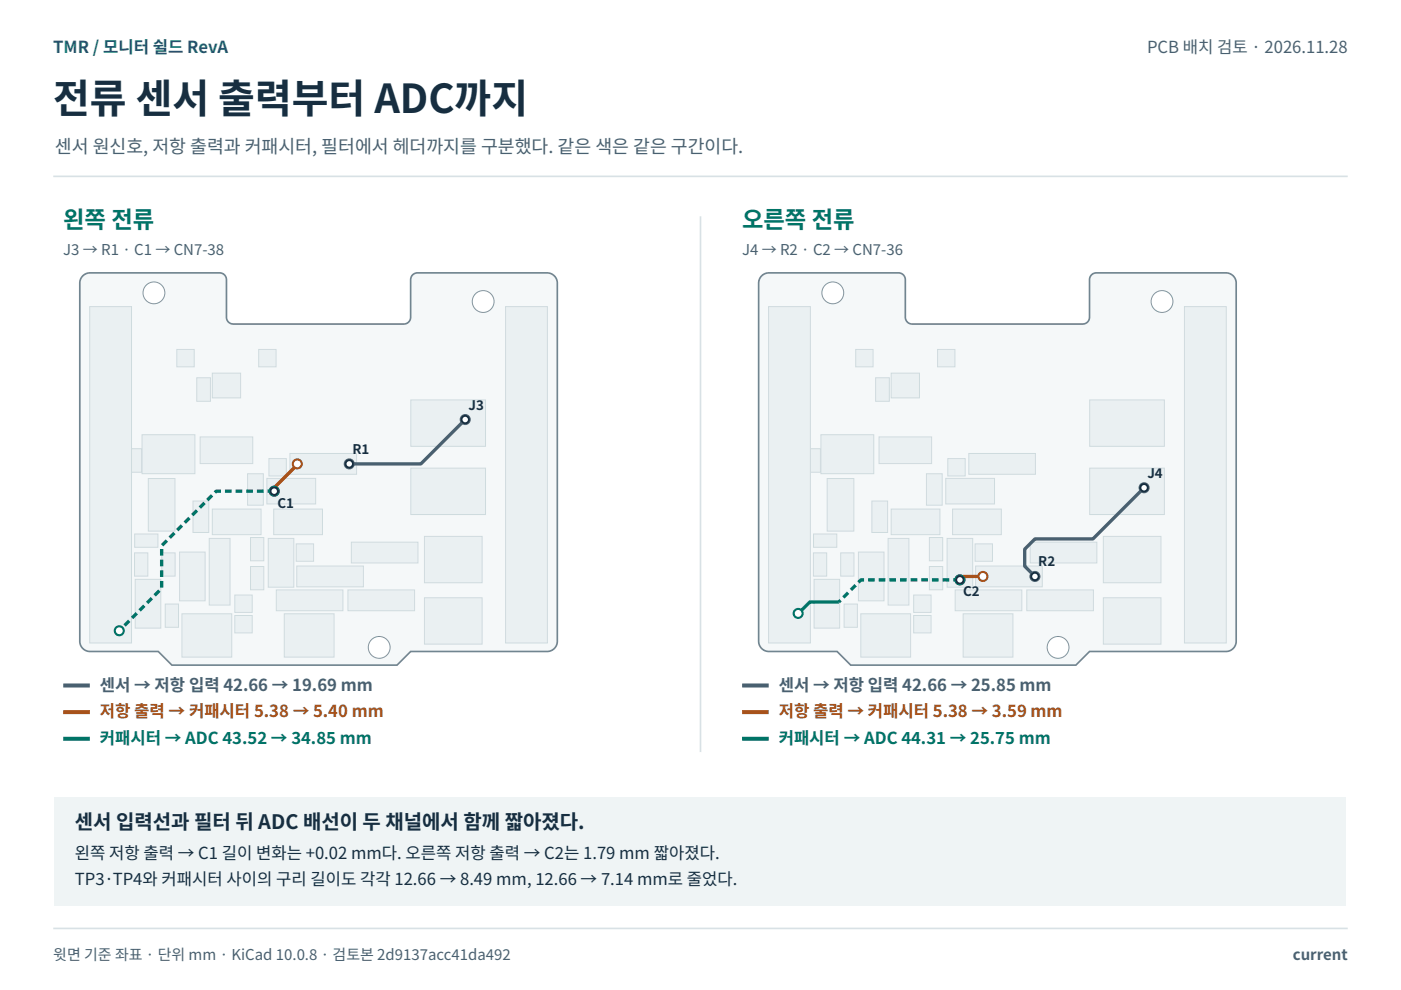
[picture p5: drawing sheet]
<svg xmlns="http://www.w3.org/2000/svg" width="297mm" height="210mm" viewBox="0 0 297 210" stroke-linecap="round" stroke-linejoin="round" font-family="sans-serif">
<path d="M11.3 37.4h274.5" fill="none" stroke="#d8e1e5" stroke-width=".35"/>
<path d="M17.4 58.6l.9-.6 .6-.1h27.7a1.44 1.44 0 0 1 1.4 1.4v8a1.43 1.43 0 0 0 1.5 1.4h36.1a1.44 1.44 0 0 0 1.5-1.4v-8a1.43 1.43 0 0 1 1.4-1.4h27.5a2.16 2.16 0 0 1 2.2 2.1v76a2.17 2.17 0 0 1-2.2 2.1h-28.9l-2.9 2.9h-47.8l-2.9-2.9h-14.4a2.17 2.17 0 0 1-2.2-2.1v-76l.2-.8z" fill="#f5f8f9" stroke="#718590" stroke-width=".35"/>
<path d="M41.7 80.1h2.9v5h-2.9z" fill="#eaf0f2" stroke="#d0dbdf" stroke-width=".21"/>
<circle cx="102.4" cy="63.9" r="2.31" fill="#fff" stroke="#8295a0" stroke-width=".21"/>
<g fill="#eaf0f2" stroke="#d0dbdf" stroke-width=".21">
<path d="M90 113.7h12.2v9.9h-12.2z"/>
<path d="M38.1 117h5.4v10.4h-5.4z"/>
<path d="M53.1 114h2.8v4.9h-2.8z"/>
<path d="M90 126.7h12.2v9.9h-12.2z"/>
<path d="M49.8 130.5h3.7v3.7h-3.7z"/>
<path d="M28.5 117.2h2.8v5h-2.8z"/>
<path d="M62.8 115.3h3.7v3.7h-3.7z"/>
<path d="M58 107.9h10.4v5.5h-10.4z"/>
<path d="M28.7 122.8h5.4v10.4h-5.4z"/>
<path d="M30.1 92.2h11.2v8.2h-11.2z"/>
<path d="M45 107.9h10.4v5.5h-10.4z"/>
<path d="M73.8 125.1h14.1v4.4h-14.1z"/>
<path d="M54.8 74.1h3.7v3.7h-3.7z"/>
<path d="M42.4 92.6h11.2v5.7h-11.2z"/>
<path d="M74.5 115h14.1v4.4h-14.1z"/>
<path d="M52.5 100.4h3.3v6.7h-3.3z"/>
<path d="M53.1 120.1h2.8v4.9h-2.8z"/>
<path d="M28.6 113.2h4.9v2.8h-4.9z"/>
<path d="M35 128.1h2.9v4.9h-2.9z"/>
<path d="M57 97.2h3.7v3.7h-3.7z"/>
<path d="M44.4 114.2h4.4v14.1h-4.4z"/>
<path d="M56.6 101.4h10.3v5.5h-10.3z"/>
<path d="M60.3 130.1h10.5v9.2h-10.5z"/>
<path d="M87.1 99.3h15.8v9.8h-15.8z"/>
<path d="M38.6 130.1h10.5v9.2h-10.5z"/>
<path d="M49.8 126.2h3.7v3.6h-3.7z"/>
<path d="M62.9 120h14.1v4.4h-14.1z"/>
<path d="M40.9 106.2h3.4v6.7h-3.4z"/>
</g>
<circle cx="80.4" cy="137.3" r="2.31" fill="#fff" stroke="#8295a0" stroke-width=".21"/>
<path d="M31.4 101.5h5.7v11.1h-5.7z" fill="#eaf0f2" stroke="#d0dbdf" stroke-width=".21"/>
<circle cx="32.6" cy="62.1" r="2.31" fill="#fff" stroke="#8295a0" stroke-width=".21"/>
<g fill="#eaf0f2" stroke="#d0dbdf" stroke-width=".21">
<path d="M34.3 117.2h2.8v5h-2.8z"/>
<path d="M45 79.1h6v5.3h-6z"/>
<path d="M58.6 125.1h14.1v4.4h-14.1z"/>
<path d="M56.9 114.2h5.4v10.3h-5.4z"/>
<path d="M61.5 96.1h14.1v4.5h-14.1z"/>
<path d="M37.5 74.1h3.7v3.7h-3.7z"/>
<path d="M87.1 84.8h15.8v9.8h-15.8z"/>
<path d="M27.1 95.1h2.9v5h-2.9z"/>
<path d="M107.2 65h8.9v71.3h-8.9z"/>
<path d="M19 65h8.9v71.3h-8.9z"/>
</g>
<path d="M98.6 89l-9.4 9.4h-15.2" fill="none" stroke="#496070" stroke-width=".71" stroke-linecap="butt"/>
<g fill="#fff" stroke="#496070" stroke-width=".44">
<circle cx="98.6" cy="89" r=".95"/>
<circle cx="74" cy="98.4" r=".95"/>
</g>
<path d="M63 98.4l-.5 .7-4.4 4.3v.7" fill="none" stroke="#a7521b" stroke-width=".71" stroke-linecap="butt"/>
<g fill="#fff" stroke="#a7521b" stroke-width=".44">
<circle cx="63" cy="98.4" r=".95"/>
<circle cx="58.1" cy="104.1" r=".95"/>
</g>
<path d="M58.1 104.1h-12.3l-11.5 11.6v9l-9 9" fill="none" stroke="#007466" stroke-width=".71" stroke-dasharray="1.4 .8" stroke-linecap="butt"/>
<g fill="#fff" stroke="#007466" stroke-width=".44">
<circle cx="58.1" cy="104.1" r=".95"/>
<circle cx="25.3" cy="133.7" r=".95"/>
</g>
<g fill="#fff" stroke="#172e40" stroke-width=".39">
<circle cx="98.6" cy="89" r=".78"/>
<circle cx="74" cy="98.4" r=".78"/>
<circle cx="58.1" cy="104.1" r=".78"/>
</g>
<path d="M13.4 145.3h5.6" fill="none" stroke="#496070" stroke-width=".85" stroke-linecap="butt"/>
<path d="M13.4 151h5.6" fill="none" stroke="#a7521b" stroke-width=".85" stroke-linecap="butt"/>
<path d="M13.4 156.6h5.6" fill="none" stroke="#007466" stroke-width=".85" stroke-linecap="butt"/>
<path d="M161.4 58.6l.8-.6 .6-.1h27.7a1.44 1.44 0 0 1 1.4 1.4v8a1.43 1.43 0 0 0 1.5 1.4h36.2a1.44 1.44 0 0 0 1.4-1.4v-8a1.43 1.43 0 0 1 1.4-1.4h27.5a2.16 2.16 0 0 1 2.2 2.1v76a2.17 2.17 0 0 1-2.2 2.1h-28.9l-2.9 2.9h-47.7l-2.9-2.9h-14.5a2.17 2.17 0 0 1-2.2-2.1v-76l.2-.8z" fill="#f5f8f9" stroke="#718590" stroke-width=".35"/>
<path d="M185.6 80.1h3v5h-3z" fill="#eaf0f2" stroke="#d0dbdf" stroke-width=".21"/>
<circle cx="246.4" cy="63.9" r="2.31" fill="#fff" stroke="#8295a0" stroke-width=".21"/>
<g fill="#eaf0f2" stroke="#d0dbdf" stroke-width=".21">
<path d="M233.9 113.7h12.2v9.9h-12.2z"/>
<path d="M182 117h5.4v10.4h-5.4z"/>
<path d="M197 114h2.9v4.9h-2.9z"/>
<path d="M233.9 126.7h12.2v9.9h-12.2z"/>
<path d="M193.7 130.5h3.7v3.7h-3.7z"/>
<path d="M172.5 117.2h2.8v5h-2.8z"/>
<path d="M206.7 115.3h3.7v3.7h-3.7z"/>
<path d="M202 107.9h10.3v5.5h-10.3z"/>
<path d="M172.6 122.8h5.4v10.4h-5.4z"/>
<path d="M174 92.2h11.3v8.2h-11.3z"/>
<path d="M188.9 107.9h10.4v5.5h-10.4z"/>
<path d="M217.7 125.1h14.1v4.4h-14.1z"/>
<path d="M198.8 74.1h3.7v3.7h-3.7z"/>
<path d="M186.4 92.6h11.1v5.7h-11.1z"/>
<path d="M218.4 115h14.2v4.4h-14.2z"/>
<path d="M196.4 100.4h3.4v6.7h-3.4z"/>
<path d="M197 120.1h2.9v4.9h-2.9z"/>
<path d="M172.5 113.2h4.9v2.8h-4.9z"/>
<path d="M179 128.1h2.8v4.9h-2.8z"/>
<path d="M200.9 97.2h3.7v3.7h-3.7z"/>
<path d="M188.3 114.2h4.4v14.1h-4.4z"/>
<path d="M200.5 101.4h10.4v5.5h-10.4z"/>
<path d="M204.2 130.1h10.6v9.2h-10.6z"/>
<path d="M231 99.3h15.9v9.8h-15.9z"/>
<path d="M182.5 130.1h10.6v9.2h-10.6z"/>
<path d="M193.7 126.2h3.7v3.6h-3.7z"/>
<path d="M206.9 120h14.1v4.4h-14.1z"/>
<path d="M184.9 106.2h3.3v6.7h-3.3z"/>
</g>
<circle cx="224.3" cy="137.3" r="2.31" fill="#fff" stroke="#8295a0" stroke-width=".21"/>
<path d="M175.4 101.5h5.6v11.1h-5.6z" fill="#eaf0f2" stroke="#d0dbdf" stroke-width=".21"/>
<circle cx="176.6" cy="62.1" r="2.31" fill="#fff" stroke="#8295a0" stroke-width=".21"/>
<g fill="#eaf0f2" stroke="#d0dbdf" stroke-width=".21">
<path d="M178.2 117.2h2.9v5h-2.9z"/>
<path d="M188.9 79.1h6v5.3h-6z"/>
<path d="M202.5 125.1h14.1v4.4h-14.1z"/>
<path d="M200.8 114.2h5.4v10.3h-5.4z"/>
<path d="M205.4 96.1h14.1v4.5h-14.1z"/>
<path d="M181.4 74.1h3.7v3.7h-3.7z"/>
<path d="M231 84.8h15.9v9.8h-15.9z"/>
<path d="M171 95.1h2.9v5h-2.9z"/>
<path d="M251.1 65h8.9v71.3h-8.9z"/>
<path d="M163 65h8.8v71.3h-8.8z"/>
</g>
<path d="M242.6 103.4l-10.9 10.9h-12.3l-2.1 2.1v3.7l2.1 2.1" fill="none" stroke="#496070" stroke-width=".71" stroke-linecap="butt"/>
<g fill="#fff" stroke="#496070" stroke-width=".44">
<circle cx="242.6" cy="103.4" r=".95"/>
<circle cx="219.4" cy="122.2" r=".95"/>
</g>
<path d="M208.4 122.2h-4.2l-.7 .7" fill="none" stroke="#a7521b" stroke-width=".71" stroke-linecap="butt"/>
<g fill="#fff" stroke="#a7521b" stroke-width=".44">
<circle cx="208.4" cy="122.2" r=".95"/>
<circle cx="203.5" cy="122.9" r=".95"/>
</g>
<path d="M203.5 122.9h-21l-4.7 4.7" fill="none" stroke="#007466" stroke-width=".71" stroke-dasharray="1.4 .8" stroke-linecap="butt"/>
<path d="M177.8 127.6h-6.1l-2.5 2.5" fill="none" stroke="#007466" stroke-width=".71" stroke-linecap="butt"/>
<g fill="#fff" stroke="#007466" stroke-width=".44">
<circle cx="203.5" cy="122.9" r=".95"/>
<circle cx="169.2" cy="130.1" r=".95"/>
</g>
<g fill="#fff" stroke="#172e40" stroke-width=".39">
<circle cx="242.6" cy="103.4" r=".78"/>
<circle cx="219.4" cy="122.2" r=".78"/>
<circle cx="203.5" cy="122.9" r=".78"/>
</g>
<path d="M157.3 145.3h5.7" fill="none" stroke="#496070" stroke-width=".85" stroke-linecap="butt"/>
<path d="M157.3 151h5.7" fill="none" stroke="#a7521b" stroke-width=".85" stroke-linecap="butt"/>
<path d="M157.3 156.6h5.7" fill="none" stroke="#007466" stroke-width=".85" stroke-linecap="butt"/>
<path d="M148.5 45.9v113.6" fill="none" stroke="#d8e1e5" stroke-width=".35"/>
<path d="M11.6 169h273.8v22.9h-273.8z" fill="#eff4f5"/>
<path d="M11.3 196.8h274.5" fill="none" stroke="#d8e1e5" stroke-width=".35"/>
<text font-size="8.5" fill="#172e40" x="11.3" y="24">전류 센서 출력부터 ADC까지</text>
<g font-size="4.9" fill="#007466">
<text x="13.4" y="48.3">왼쪽 전류</text>
<text x="157.3" y="48.3">오른쪽 전류</text>
</g>
<text font-size="4.2" fill="#172e40" x="15.9" y="175.7">센서 입력선과 필터 뒤 ADC 배선이 두 채널에서 함께 짧아졌다.</text>
<text font-size="3.9" fill="#4a6171" x="11.6" y="32.5">센서 원신호, 저항 출력과 커패시터, 필터에서 헤더까지를 구분했다. 같은 색은 같은 구간이다.</text>
<text font-size="3.5" fill="#19568d" x="11.3" y="11.3">TMR / 모니터 쉴드 RevA</text>
<text font-size="3.5" fill="#4a6171" x="243.2" y="11.3">PCB 배치 검토 · 2026.11.28</text>
<g font-size="3.5" fill="#496070">
<text x="21.2" y="146.4">센서 → 저항 입력 42.66 → 19.69 mm</text>
<text x="165.1" y="146.4">센서 → 저항 입력 42.66 → 25.85 mm</text>
</g>
<g font-size="3.5" fill="#a7521b">
<text x="21.2" y="152">저항 출력 → 커패시터 5.38 → 5.40 mm</text>
<text x="165.1" y="152">저항 출력 → 커패시터 5.38 → 3.59 mm</text>
</g>
<g font-size="3.5" fill="#007466">
<text x="21.2" y="157.7">커패시터 → ADC 43.52 → 34.85 mm</text>
<text x="165.1" y="157.7">커패시터 → ADC 44.31 → 25.75 mm</text>
</g>
<g font-size="3.5" fill="#172e40">
<text x="15.9" y="182">왼쪽 저항 출력 → C1 길이 변화는 +0.02 mm다. 오른쪽 저항 출력 → C2는 1.79 mm 짧아졌다.</text>
<text x="15.9" y="187.7">TP3·TP4와 커패시터 사이의 구리 길이도 각각 12.66 → 8.49 mm, 12.66 → 7.14 mm로 줄었다.</text>
</g>
<g font-size="3.2" fill="#4a6171">
<text x="13.4" y="54">J3 → R1 · C1 → CN7-38</text>
<text x="157.3" y="54">J4 → R2 · C2 → CN7-36</text>
<text x="11.3" y="203.6">윗면 기준 좌표 · 단위 mm · KiCad 10.0.8 · 검토본 2d9137acc41da492</text>
<text x="274.1" y="203.6">current</text>
</g>
<g font-size="2.8" fill="#172e40">
<text x="99.3" y="86.8">J3</text>
<text x="74.8" y="96.2">R1</text>
<text x="243.3" y="101.3">J4</text>
<text x="58.8" y="107.7">C1</text>
<text x="220.1" y="120.1">R2</text>
<text x="204.2" y="126.5">C2</text>
</g>
</svg>
